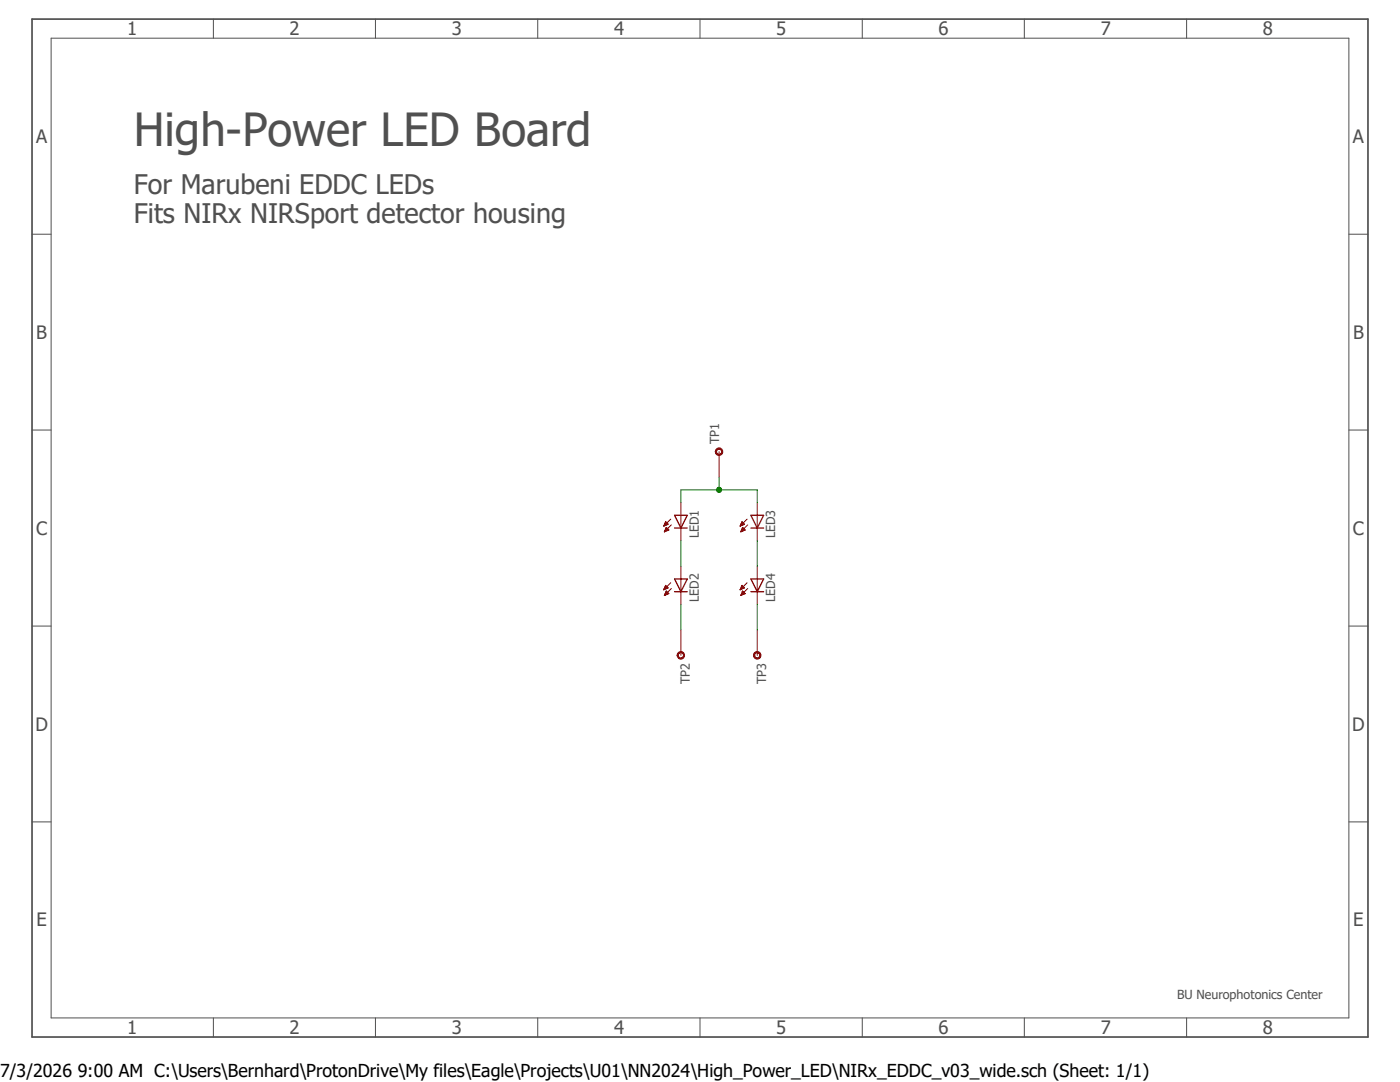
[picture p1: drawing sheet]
<svg xmlns="http://www.w3.org/2000/svg" width="279mm" height="216mm" viewBox="0 0 279 216" stroke-linecap="round" stroke-linejoin="round" font-family="sans-serif">
<path d="M6.1 3.5l267.2 203.8M273.3 3.5l-267.2 203.8" fill="none" stroke="#fff" stroke-width=".2"/>
<path d="M6.4 3.8h266.6v203.1h-266.6z" fill="none" stroke="#505050" stroke-width=".34"/>
<g fill="none" stroke="#505050" stroke-width=".2">
<path d="M10.2 7.6h259v195.5h-259zM42.6 3.8v3.8M74.9 3.8v3.8M107.3 3.8v3.8M139.7 3.8v3.8M172.1 3.8v3.8M204.4 3.8v3.8M236.8 3.8v3.8M6.4 46.7h3.8M269.2 46.7h3.8M6.4 85.8h3.8M269.2 85.8h3.8"/>
<path d="M6.4 124.9h3.8M269.2 124.9h3.8M6.4 164h3.8M269.2 164h3.8M42.6 203.1v3.8M74.9 203.1v3.8M107.3 203.1v3.8M139.7 203.1v3.8M172.1 203.1v3.8M204.4 203.1v3.8M236.8 203.1v3.8"/>
</g>
<path d="M143.1 89.5a.76 .76 0 0 1 1.1 .3 .76 .76 0 0 1-.5 1.1 .76 .76 0 0 1-1-.8h.3a.52 .52 0 0 1 .7-.4 .52 .52 0 0 1 .2 .8 .52 .52 0 0 1-.9-.1v-.3h-.3z" fill-rule="evenodd" fill="#800000"/>
<path d="M143.1 89.5a.76 .76 0 0 1 1.1 .3 .76 .76 0 0 1-.5 1.1 .76 .76 0 0 1-1-.8h.3a.52 .52 0 0 1 .7-.4 .52 .52 0 0 1 .2 .8 .52 .52 0 0 1-.9-.1v-.3h-.3zM143.5 90.1v5.1" fill="none" stroke="#800000" stroke-width=".2"/>
<path d="M135.5 130.1a.75 .75 0 0 1 1.1 .4 .75 .75 0 0 1-.6 1 .75 .75 0 0 1-.9-.7h.3a.52 .52 0 0 1 .7-.5 .52 .52 0 0 1 .2 .8 .52 .52 0 0 1-.9-.1v-.2h-.3l.1-.4z" fill-rule="evenodd" fill="#800000"/>
<g fill="none" stroke="#800000" stroke-width=".2">
<path d="M132.5 117.6h.1M132.5 104.9h.1M132.5 104.9h.3M132.5 117.6h.3M132.5 104.8h.5M132.5 117.5h.5M132.6 104.7h.6M132.6 106.1h.1M132.6 117.4h.6M132.6 118.8h.1M132.6 104.6h.7M132.6 106h.3"/>
<path d="M132.6 117.3h.7M132.6 118.7h.3M132.7 104.5h.5M132.7 105.9h.4M132.7 117.2h.5M132.7 118.6h.4M132.7 104.4h.4M132.7 105.8h.6M132.7 117.1h.4M132.7 118.5h.6M132.8 104.3h.3M132.8 105.7h.7"/>
<path d="M132.8 117h.3M132.8 118.4h.7M132.8 104.2h.2M132.8 105.7h.5M132.8 116.9h.2M132.8 118.4h.6M132.8 104.1l.5 .5-.8 .4zM132.8 104.1h.1M132.8 105.5h.5M132.8 116.8h.1M132.8 118.3h.5M132.9 105.5h.3"/>
<path d="M132.9 118.2h.3M132.9 118.1h.2M132.9 105.4h.2M132.9 105.3h.1M132.9 118h.1M133.3 117.3l-.5-.5-.3 .9M133.3 117.3l-.8 .4M133.5 105.7l-.5-.5-.4 .9M133.5 105.7l-.9 .4M133.5 118.4l-.5-.5-.4 .9M133.5 118.4l-.9 .4M133.9 103.6l-1.4 1.4"/>
<path d="M133.9 116.3l-1.4 1.4M134 104.7l-1.4 1.4M134 117.4l-1.4 1.4M135.9 100.3v7.6M135.9 113v7.6M147.7 104.9h.1M147.7 117.6h.1M147.7 104.9h.3M147.7 117.6h.3M147.8 104.8h.5M147.8 117.5h.4M147.8 104.7h.7"/>
<path d="M147.8 106.1h.1M147.8 117.4h.6M147.8 118.8h.1M147.9 104.6h.6M147.9 106h.2M147.9 117.3h.6M147.9 118.7h.2M147.9 104.5h.6M147.9 105.9h.4M147.9 117.2h.6M147.9 118.6h.4M148 104.4h.4"/>
<path d="M148 105.8h.5M148 117.1h.4M148 118.5h.5M148 104.3h.3M148 105.7h.7M148 117h.3M148 116.9h.2M148 118.4h.7M148 104.2h.2M148 104.1h.1M148 105.7h.6M148 116.8h.1"/>
<path d="M148 118.4h.6M148.1 105.5h.4M148.1 118.3h.4M148.1 118.2h.3M148.1 104.1l.5 .5-.9 .4zM148.1 116.8l.5 .5-.9 .4zM148.1 105.5h.3M148.1 105.4h.2M148.1 118.1h.2M148.2 105.3h.1M148.2 118h.1M148.2 105.2l.5 .5-.9 .4z"/>
<path d="M148.7 118.4l-.5-.5-.4 .9M148.7 118.4l-.9 .4M149.1 103.6l-1.4 1.4M149.1 116.3l-1.4 1.4M149.2 104.7l-1.4 1.4M149.2 117.4l-1.4 1.4M151.1 100.3v7.6M151.1 113v7.6M135.5 130.1a.75 .75 0 0 1 1.1 .4 .75 .75 0 0 1-.6 1 .75 .75 0 0 1-.9-.7h.3a.52 .52 0 0 1 .7-.5 .52 .52 0 0 1 .2 .8 .52 .52 0 0 1-.9-.1v-.2h-.3l.1-.4zM135.9 125.7v5.1"/>
</g>
<path d="M134.6 102.8h2.6l-1.3 2.6zM134.6 105.4h2.6M134.6 115.5h2.6l-1.3 2.6zM134.6 118.1h2.6M149.9 105.4h2.5M149.9 102.8h2.5l-1.3 2.6zM149.9 118.1h2.5M149.9 115.5h2.5l-1.3 2.6z" fill="none" stroke="#800000" stroke-width=".25"/>
<path d="M150.7 130.1a.75 .75 0 0 1 1.1 .4 .75 .75 0 0 1-.5 1 .75 .75 0 0 1-.9-.7h.2a.5 .5 0 0 1 .7-.5 .5 .5 0 0 1 .2 .8 .5 .5 0 0 1-.8-.1l-.1-.2h-.2l.1-.4z" fill-rule="evenodd" fill="#800000"/>
<path d="M150.7 130.1a.75 .75 0 0 1 1.1 .4 .75 .75 0 0 1-.5 1 .75 .75 0 0 1-.9-.7h.2a.5 .5 0 0 1 .7-.5 .5 .5 0 0 1 .2 .8 .5 .5 0 0 1-.8-.1l-.1-.2h-.2l.1-.4zM151.1 125.7v5.1" fill="none" stroke="#800000" stroke-width=".2"/>
<path d="M143.5 95.2v2.5M135.9 100.3v-2.6h15.2v2.6" fill="none" stroke="#008000" stroke-width=".2"/>
<circle cx="143.5" cy="97.7" r=".51" fill="#008000"/>
<g fill="none" stroke="#008000" stroke-width=".2">
<path d="M135.9 107.9v5.1M151.1 107.9v5.1M135.9 120.6v5.1M151.1 120.6v5.1"/>
<circle cx="143.5" cy="97.7" r=".51"/>
</g>
<text font-size="9.1" fill="#505050" x="26.7" y="29.2">High-Power LED Board</text>
<g font-size="5.4" fill="#505050">
<text x="26.7" y="38.7">For Marubeni EDDC LEDs</text>
<text x="26.7" y="44.4">Fits NIRx NIRSport detector housing</text>
</g>
<g font-size="3.7" fill="#505050">
<text x="25.4" y="7">1</text>
<text x="57.8" y="7">2</text>
<text x="90.2" y="7">3</text>
<text x="122.6" y="7">4</text>
<text x="154.9" y="7">5</text>
<text x="187.3" y="7">6</text>
<text x="219.7" y="7">7</text>
<text x="252.1" y="7">8</text>
<text x="7.2" y="28.5">A</text>
<text x="270" y="28.5">A</text>
<text x="7.2" y="67.6">B</text>
<text x="270" y="67.6">B</text>
<text x="7.2" y="106.7">C</text>
<text x="270" y="106.7">C</text>
<text x="7.1" y="145.8">D</text>
<text x="269.9" y="145.8">D</text>
<text x="7.3" y="184.9">E</text>
<text x="270.1" y="184.9">E</text>
<text x="25.4" y="206.3">1</text>
<text x="57.8" y="206.3">2</text>
<text x="90.2" y="206.3">3</text>
<text x="122.6" y="206.3">4</text>
<text x="154.9" y="206.3">5</text>
<text x="187.3" y="206.3">6</text>
<text x="219.7" y="206.3">7</text>
<text x="252" y="206.3">8</text>
</g>
<text font-size="3.6" x="0" y="214.9">7/3/2026 9:00 AM C:\Users\Bernhard\ProtonDrive\My files\Eagle\Projects\U01\NN2024\High_Power_LED\NIRx_EDDC_v03_wide.sch (Sheet: 1/1)</text>
<g font-size="2.5" fill="#505050">
<text x="143.5" y="88.6" transform="rotate(-90 143.5 88.6)">TP1</text>
<text x="139.4" y="107.4" transform="rotate(-90 139.4 107.4)">LED1</text>
<text x="154.7" y="107.4" transform="rotate(-90 154.7 107.4)">LED3</text>
<text x="139.4" y="120.1" transform="rotate(-90 139.4 120.1)">LED2</text>
<text x="154.7" y="120.1" transform="rotate(-90 154.7 120.1)">LED4</text>
<text x="137.7" y="136.5" transform="rotate(-90 137.7 136.5)">TP2</text>
<text x="152.9" y="136.5" transform="rotate(-90 152.9 136.5)">TP3</text>
<text x="234.9" y="199.3">BU Neurophotonics Center</text>
</g>
</svg>
